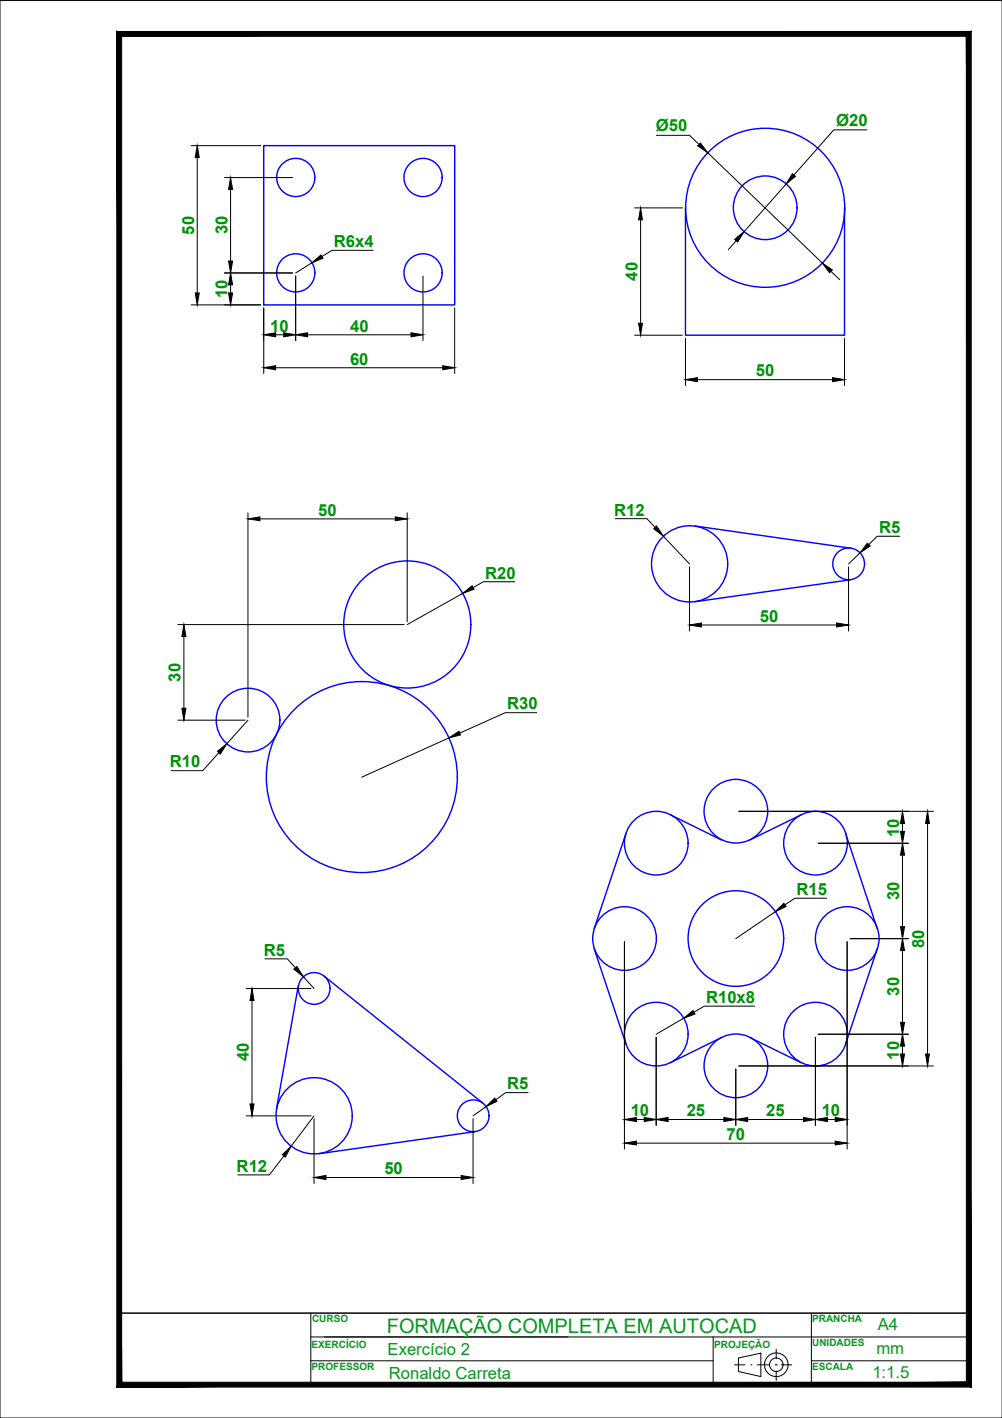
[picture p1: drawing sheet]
<svg xmlns="http://www.w3.org/2000/svg" width="210mm" height="297mm" viewBox="0 0 210 297" stroke-linecap="round" stroke-linejoin="round" font-family="sans-serif">
<!-- layer: Desenho -->
<g fill="none" stroke="#00f" stroke-width=".3">
<path d="M55.2 30.5h40v33.4h-40zM143.6 43.5v26.7h33.3v-26.7M145.5 110.2l32.7 4.6M178.2 121.4l-32.7 4.7M131.1 174.5l-6.6 20M140.4 170.7l10.8 5.3M167.9 170.7l-10.8 5.3M177.1 174.5l6.7 20M124.5 198.7l6.6 20.1M183.8 198.7l-6.7 20.1M62.5 206.5l-4.6 25.9M67.9 204.5l33.3 26.6"/>
<path d="M151.2 217.3l-10.8 5.3M157.1 217.3l10.8 5.3M99.6 237.1l-32.7 4.6"/>
<circle cx="62" cy="37.2" r="4"/>
<circle cx="88.6" cy="37.2" r="4"/>
<circle cx="62" cy="57.2" r="4"/>
<circle cx="88.6" cy="57.2" r="4"/>
<circle cx="160.3" cy="43.5" r="16.7"/>
<circle cx="160.3" cy="43.5" r="6.7"/>
<circle cx="144.5" cy="118.1" r="8"/>
<circle cx="177.8" cy="118.1" r="3.3"/>
<circle cx="85.3" cy="130.8" r="13.3"/>
<circle cx="52" cy="150.8" r="6.7"/>
<circle cx="75.8" cy="162.8" r="20"/>
<circle cx="137.5" cy="176.6" r="6.7"/>
<circle cx="154.2" cy="169.9" r="6.7"/>
<circle cx="170.8" cy="176.6" r="6.7"/>
<circle cx="130.8" cy="196.6" r="6.7"/>
<circle cx="154.2" cy="196.6" r="10"/>
<circle cx="177.5" cy="196.6" r="6.7"/>
<circle cx="65.8" cy="207.1" r="3.3"/>
<circle cx="137.5" cy="216.6" r="6.7"/>
<circle cx="170.8" cy="216.6" r="6.7"/>
<circle cx="65.8" cy="233.7" r="8"/>
<circle cx="99.1" cy="233.7" r="3.3"/>
<circle cx="154.2" cy="223.3" r="6.7"/>
</g>
<!-- layer: Cotas -->
<g fill="none" stroke="#000" stroke-width=".21">
<path d="M40 30.5h14.6M41.3 33v28.4M47 37.2h14.3M48.3 39.7v15M137.5 28.3h6.9l2 2M148.3 32l24 23.1M164.7 38.6l-8.8 9.9M181.6 27.2h-6.9l-8.4 9.4M47 57.2h14.3M48.3 59.7v1.7M61.9 57.8v13.6M65.3 55.1l-3.4 2.1"/>
<path d="M78.2 52.4h-8.6l-2.2 1.3M88.6 57.8v13.6M132.9 43.5h10.1M134.2 46v21.7M154.2 50.4l-1.6 1.9M174.1 56.8l1.8 1.8M40 63.9h14.6M55.2 64.5v13.8M57.7 77h35.1M57.7 70.1h1.7M64.4 70.1h21.7M95.2 64.5v13.8"/>
<path d="M132.9 70.2h10.1M143.6 70.9v9.9M146.1 79.5h28.3M176.9 70.9v9.9M51.9 107.4v42.8M54.4 108.7h28.4M85.3 107.4v22.8M128.9 108.7h6.6l1.7 1.8M138.9 112.3l5.5 5.8M144.4 118.7v13.5M177.8 118.7v13.5M180.2 115.8l-2.4 2.3"/>
<path d="M188.5 112.3h-4.7l-1.8 1.8M37.3 130.8h47.4M38.5 133.3v15.1M96.9 124.3l-11.6 6.5M107.9 121.9h-6.6l-2.2 1.2M146.9 130.9h28.4M37.3 150.9h14.1M45.8 157.7l-3.3 3.7h-6.6M51.9 150.9l-4.4 4.9M94 154.6l-18.2 8.2M112.4 149.3h-6.6l-9.5 4.3M154.8 170h40.7"/>
<path d="M171.4 176.6h18.9M189.1 172.5v1.6M189.1 179.1v15M194.3 172.5v48.3M130.8 197.3v43.4M162.4 191l-8.3 5.6M173.2 188.2h-6.7l-2.1 1.4M177.5 197.3v43.4M178.1 196.6h12.2M189.1 199.1v15.1M51.6 207.1h13.6M52.8 209.6v21.7"/>
<path d="M55.5 200.9h4.7l1.7 1.8M63.5 204.6l2.3 2.5M137.5 217.3v18.4M143.2 213.3l-5.7 3.3M158.1 210.8h-10.6l-2.1 1.2M170.8 217.3v18.4M171.4 216.6h18.9M189.1 219.1v1.7M51.6 233.8h13.6M65.8 234.3v13.6M65.8 233.8l-4.8 6.3M99.1 234.3v13.6"/>
<path d="M101.8 231.8l-2.7 2M110.6 228.9h-4.7l-2 1.5M133.3 234.5h1.7M133.3 239.5h41.7M140 234.5h11.6M154.1 223.9v11.8M154.8 223.3h40.7M156.6 234.5h11.7M173.3 234.5h1.7M59.5 242.1l-3.1 4h-6.6M68.3 246.7h28.3"/>
</g>
<g fill="#000" stroke="#000" stroke-width=".21">
<path d="M41.3 30.5l.4 2.5h-.8zM48.3 37.2l.4 2.5h-.8zM146.1 30.6l.6-.6 1.6 2zM166 36.4l.6 .5-1.9 1.7zM48.3 57.2l.4 2.5h-.8zM47.9 54.7h.8l-.4 2.5zM65.3 55.1l1.9-1.7 .4 .7zM134.2 43.5l.4 2.5h-.8zM153.9 50.2l2-1.7-1.4 2.2zM172.3 55.1l2.1 1.4-.6 .6zM40.9 61.4h.8l-.4 2.5zM47.9 61.4h.8l-.4 2.5z"/>
<path d="M55.2 77l2.5-.4v.9zM55.2 70.1l2.5-.4v.9zM59.4 69.7l2.5 .4-2.5 .5zM61.9 70.1l2.5-.4v.9zM86.1 69.7l2.5 .4-2.5 .5zM92.8 76.6l2.4 .4-2.4 .5zM133.8 67.7h.8l-.4 2.5zM143.6 79.5l2.5-.4v.9zM174.4 79.1l2.5 .4-2.5 .5zM51.9 108.7l2.5-.4v.8zM82.8 108.3l2.5 .4-2.5 .4zM136.9 110.8l.6-.6 1.4 2.1z"/>
<path d="M181.7 113.8l.6 .6-2.1 1.4zM38.5 130.8l.4 2.5h-.8zM96.9 124.3l2-1.6 .4 .7zM144.4 130.9l2.5-.4v.8zM175.3 130.5l2.5 .4-2.5 .4zM38.1 148.4h.8l-.4 2.5zM45.6 157.4l1.9-1.6-1.4 2.2zM94 154.6l2.1-1.4 .4 .8zM189.1 176.6l.4 2.5h-.9zM188.6 174.1h.9l-.4 2.5zM189.1 170l.4 2.5h-.9zM194.3 170l.4 2.5h-.8z"/>
<path d="M162.4 191l1.8-1.8 .5 .7zM189.1 196.6l.4 2.5h-.9zM188.6 194.1h.9l-.4 2.5zM52.8 207.1l.4 2.5h-.8zM61.6 203l.6-.5 1.3 2.1zM143.2 213.3l2-1.6 .4 .7zM188.6 214.2h.9l-.4 2.4zM189.1 216.6l.4 2.5h-.9zM52.4 231.3h.8l-.4 2.5zM101.8 231.8l1.8-1.8 .5 .7zM130.8 234.5l2.5-.4v.8zM130.8 239.5l2.5-.5v.8z"/>
<path d="M135 234.1l2.5 .4-2.5 .4zM137.5 234.5l2.5-.4v.8zM151.6 234.1l2.5 .4-2.5 .4zM154.1 234.5l2.5-.4v.8zM168.3 234.1l2.5 .4-2.5 .4zM170.8 234.5l2.5-.4v.8zM175 234.1l2.5 .4-2.5 .4zM175 239l2.5 .5-2.5 .3zM188.6 220.8h.9l-.4 2.5zM193.9 220.8h.8l-.4 2.5zM59.1 241.9l1.9-1.8-1.2 2.3zM65.8 246.7l2.5-.5v.9z"/>
<path d="M96.6 246.2l2.5 .5-2.5 .4z"/>
</g>
<!-- layer: Formato -->
<g fill="none" stroke="#000" stroke-width=".21">
<path d="M0 .1h209.9v296.9h-209.9zM25 275.1h177.9v15h-177.9zM65.1 275.1v15M170 275.1v15M65.1 280.1h137.8M65.1 285.1h84.3M149.4 280.1v10M154.7 284.5l4.7-1.1v5l-4.7-1.1zM170 285.1h32.9"/>
<circle cx="162.6" cy="285.9" r="2.48"/>
<circle cx="162.6" cy="285.9" r="1.42"/>
</g>
<!-- layer: Centro -->
<path d="M153.9 285.9h2.1M157.3 285.9h.1M158.6 285.9h2.5M162.4 285.9h.1M162.6 285.9h.1M162.6 282.6v2M162.6 287.2v2M163.7 285.9h2.2" fill="none" stroke="#000" stroke-width=".21"/>
<!-- layer: Formato -->
<path d="M202.4 7.6v281.9l1.1 1.1zM203.5 6.6v284l-1.1-283zM25.5 7.6h176.9l1.1-1zM24.5 6.6h179l-178 1zM24.5 6.6l1 282.9v-281.9zM24.5 6.6l1 282.9-1 1.1zM25.5 289.5l-1 1.1 177.9-1.1zM24.5 290.6l177.9-1.1 1.1 1.1z" fill="#000" stroke="#000" stroke-width=".21"/>
<!-- layer: 0 -->
<path d="M25 7.1h177.9v268h-177.9z" fill="none" stroke="#000" stroke-width=".21"/>
<text font-size="4.2" fill="#009525" x="81" y="279.3">FORMAÇÃO COMPLETA EM AUTOCAD</text>
<g font-size="3.5" fill="#009500">
<text x="137.4" y="27.5">Ø50</text>
<text x="175.2" y="26.4">Ø20</text>
<text x="40.6" y="49.1" transform="rotate(-90 40.6 49.1)">50</text>
<text x="47.6" y="49.1" transform="rotate(-90 47.6 49.1)">30</text>
<text x="69.9" y="51.8">R6x4</text>
<text x="133.5" y="58.8" transform="rotate(-90 133.5 58.8)">40</text>
<text x="47.6" y="62.5" transform="rotate(-90 47.6 62.5)">10</text>
<text x="56.6" y="69.5">10</text>
<text x="73.4" y="69.5">40</text>
<text x="73.3" y="76.4">60</text>
<text x="158.3" y="78.9">50</text>
<text x="66.7" y="108">50</text>
<text x="128.7" y="108">R12</text>
<text x="184.1" y="111.7">R5</text>
<text x="101.6" y="121.2">R20</text>
<text x="159.2" y="130.2">50</text>
<text x="37.8" y="142.8" transform="rotate(-90 37.8 142.8)">30</text>
<text x="106.2" y="148.6">R30</text>
<text x="35.6" y="160.8">R10</text>
<text x="188.4" y="175.3" transform="rotate(-90 188.4 175.3)">10</text>
<text x="166.9" y="187.5">R15</text>
<text x="188.4" y="188.6" transform="rotate(-90 188.4 188.6)">30</text>
<text x="55.2" y="200.2">R5</text>
<text x="193.6" y="198.6" transform="rotate(-90 193.6 198.6)">80</text>
<text x="188.4" y="208.6" transform="rotate(-90 188.4 208.6)">30</text>
<text x="147.9" y="210.1">R10x8</text>
<text x="188.4" y="222" transform="rotate(-90 188.4 222)">10</text>
<text x="52.1" y="222.3" transform="rotate(-90 52.1 222.3)">40</text>
<text x="106.3" y="228.2">R5</text>
<text x="132.1" y="233.8">10</text>
<text x="143.8" y="233.8">25</text>
<text x="160.5" y="233.8">25</text>
<text x="172.1" y="233.8">10</text>
<text x="152.2" y="238.8">70</text>
<text x="49.6" y="245.5">R12</text>
<text x="80.5" y="246">50</text>
</g>
<g font-size="3.5" fill="#009525">
<text x="183.9" y="278.7">A4</text>
<text x="81.2" y="283.8">Exercício 2</text>
<text x="183.6" y="283.7">mm</text>
<text x="81.4" y="288.9">Ronaldo Carreta</text>
<text x="182.8" y="288.7">1:1.5</text>
</g>
<g font-size="2.1" fill="#009525">
<text x="65.4" y="277">CURSO</text>
<text x="170.1" y="277">PRANCHA</text>
<text x="65.3" y="287">PROFESSOR</text>
<text x="65.3" y="282.3">EXERCÍCIO</text>
<text x="149.6" y="282.3">PROJEÇÃO</text>
<text x="170.1" y="287">ESCALA</text>
<text x="170.1" y="282">UNIDADES</text>
</g>
</svg>
